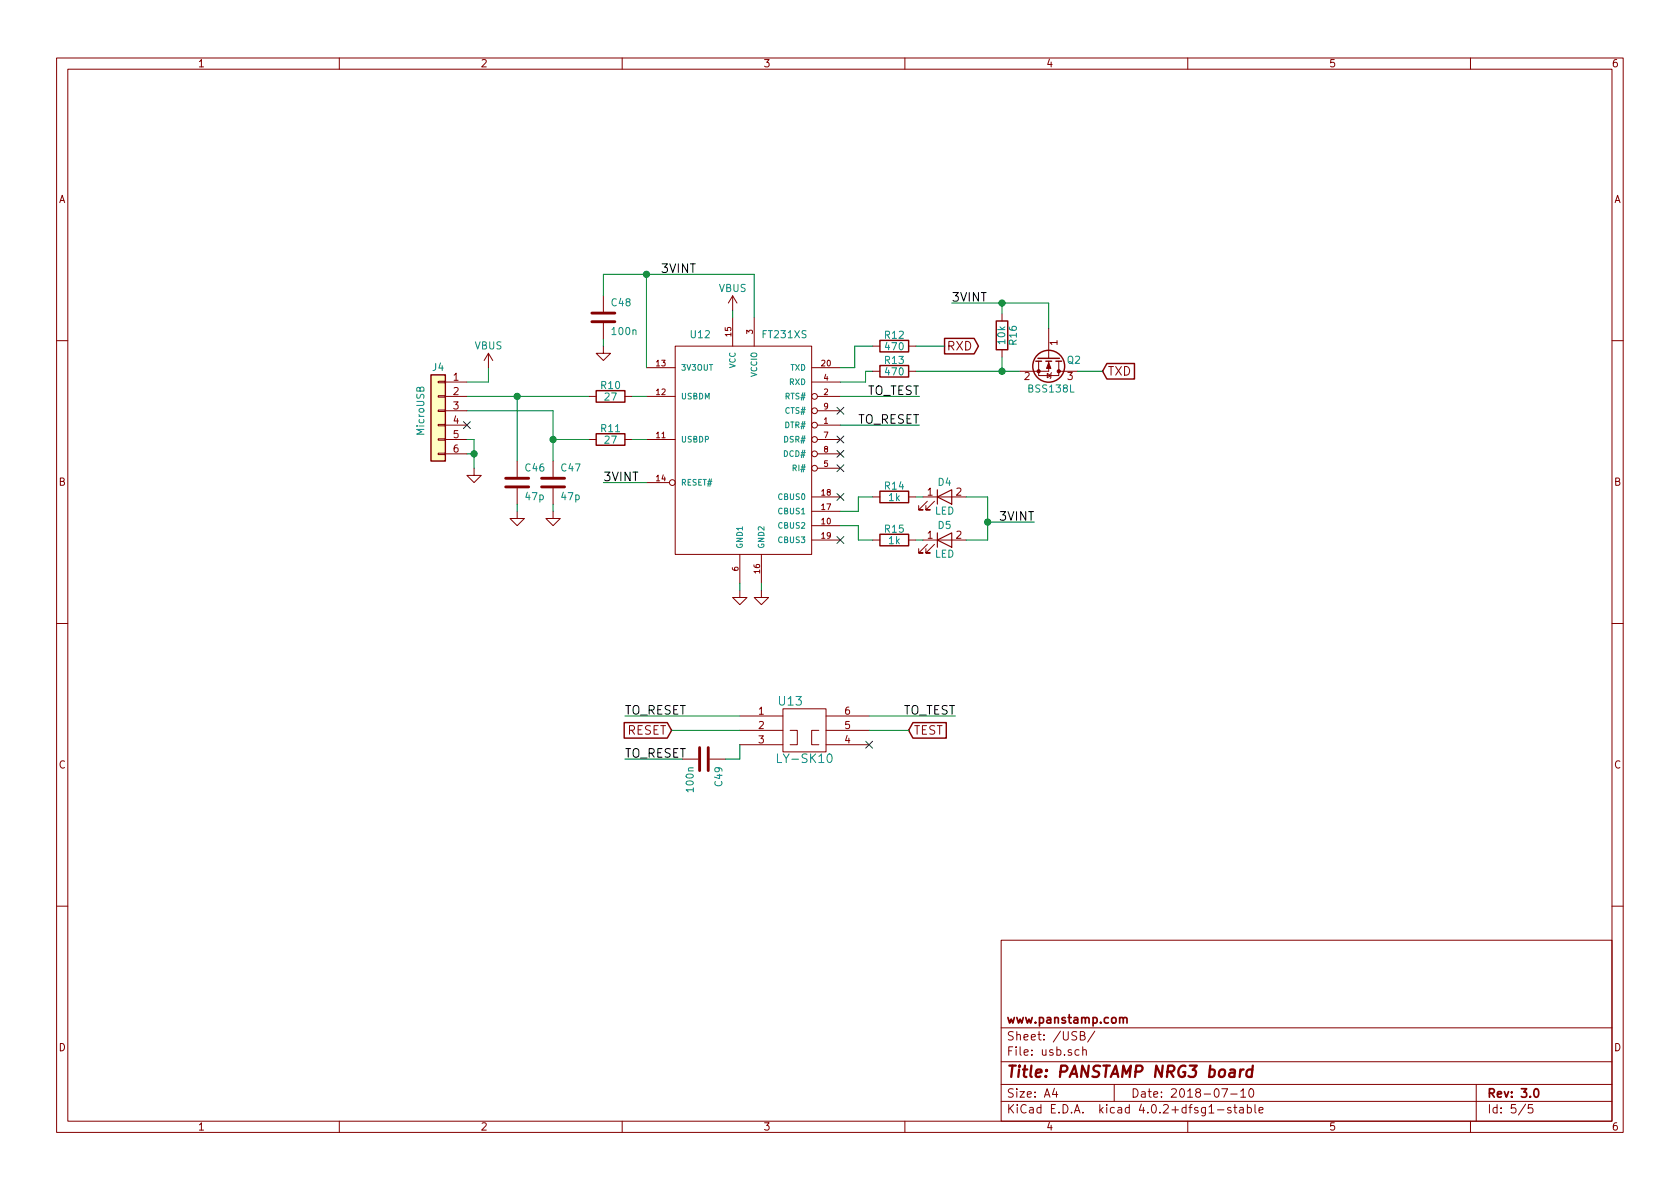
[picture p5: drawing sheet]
EESchema Schematic File Version 2
LIBS:nrg3-rescue
LIBS:power
LIBS:device
LIBS:conn
LIBS:linear
LIBS:regul
LIBS:74xx
LIBS:cmos4000
LIBS:adc-dac
LIBS:memory
LIBS:xilinx
LIBS:microcontrollers
LIBS:dsp
LIBS:microchip
LIBS:analog_switches
LIBS:motorola
LIBS:texas
LIBS:intel
LIBS:audio
LIBS:interface
LIBS:digital-audio
LIBS:philips
LIBS:display
LIBS:cypress
LIBS:siliconi
LIBS:contrib
LIBS:valves
LIBS:panstamp
LIBS:atmel
LIBS:stm32
LIBS:mysensors_network
LIBS:nrg3-cache
EELAYER 25 0
EELAYER END
$Descr A4 11693 8268
encoding utf-8
Sheet 5 5
Title "PANSTAMP NRG3 board"
Date "2018-07-10"
Rev "3.0"
Comp "www.panstamp.com"
Comment1 ""
Comment2 ""
Comment3 ""
Comment4 ""
$EndDescr
$Comp
L GND #PWR092
U 1 1
P 5150 4100
F 0 "#PWR092" H 5150 4100 30  0001 C CNN
F 1 "GND" H 5150 4030 30  0001 C CNN
F 2 "" H 5150 4100 60  0001 C CNN
F 3 "" H 5150 4100 60  0001 C CNN
	1    5150 4100
	1    0    0    -1  
$EndComp
$Comp
L GND #PWR093
U 1 1
P 3850 3550
F 0 "#PWR093" H 3850 3550 30  0001 C CNN
F 1 "GND" H 3850 3480 30  0001 C CNN
F 2 "" H 3850 3550 60  0001 C CNN
F 3 "" H 3850 3550 60  0001 C CNN
	1    3850 3550
	1    0    0    -1  
$EndComp
$Comp
L GND #PWR094
U 1 1
P 3600 3550
F 0 "#PWR094" H 3600 3550 30  0001 C CNN
F 1 "GND" H 3600 3480 30  0001 C CNN
F 2 "" H 3600 3550 60  0001 C CNN
F 3 "" H 3600 3550 60  0001 C CNN
	1    3600 3550
	1    0    0    -1  
$EndComp
$Comp
L C C46
U 1 1
P 3600 3350
F 0 "C46" H 3650 3450 50  0000 L CNN
F 1 "47p" H 3650 3250 50  0000 L CNN
F 2 "mysmd:SM0402" H 3600 3350 60  0001 C CNN
F 3 "" H 3600 3350 60  0001 C CNN
	1    3600 3350
	1    0    0    -1  
$EndComp
$Comp
L C C47
U 1 1
P 3850 3350
F 0 "C47" H 3900 3450 50  0000 L CNN
F 1 "47p" H 3900 3250 50  0000 L CNN
F 2 "mysmd:SM0402" H 3850 3350 60  0001 C CNN
F 3 "" H 3850 3350 60  0001 C CNN
	1    3850 3350
	1    0    0    -1  
$EndComp
$Comp
L GND #PWR095
U 1 1
P 3300 3250
F 0 "#PWR095" H 3300 3250 30  0001 C CNN
F 1 "GND" H 3300 3180 30  0001 C CNN
F 2 "" H 3300 3250 60  0001 C CNN
F 3 "" H 3300 3250 60  0001 C CNN
	1    3300 3250
	1    0    0    -1  
$EndComp
$Comp
L LED-RESCUE-nrg3 D5
U 1 1
P 6575 3750
F 0 "D5" H 6575 3850 50  0000 C CNN
F 1 "LED" H 6575 3650 50  0000 C CNN
F 2 "mysmd:SM0603S_POL" H 6575 3750 60  0001 C CNN
F 3 "" H 6575 3750 60  0001 C CNN
	1    6575 3750
	1    0    0    -1  
$EndComp
$Comp
L R R15
U 1 1
P 6225 3750
F 0 "R15" V 6305 3750 50  0000 C CNN
F 1 "1k" V 6225 3750 50  0000 C CNN
F 2 "mysmd:SM0402" H 6225 3750 60  0001 C CNN
F 3 "" H 6225 3750 60  0001 C CNN
	1    6225 3750
	0    -1   -1   0   
$EndComp
$Comp
L R R14
U 1 1
P 6225 3450
F 0 "R14" V 6305 3450 50  0000 C CNN
F 1 "1k" V 6225 3450 50  0000 C CNN
F 2 "mysmd:SM0402" H 6225 3450 60  0001 C CNN
F 3 "" H 6225 3450 60  0001 C CNN
	1    6225 3450
	0    -1   -1   0   
$EndComp
$Comp
L LED-RESCUE-nrg3 D4
U 1 1
P 6575 3450
F 0 "D4" H 6575 3550 50  0000 C CNN
F 1 "LED" H 6575 3350 50  0000 C CNN
F 2 "mysmd:SM0603S_POL" H 6575 3450 60  0001 C CNN
F 3 "" H 6575 3450 60  0001 C CNN
	1    6575 3450
	1    0    0    -1  
$EndComp
NoConn ~ 3250 2950
$Comp
L LY-SK10 U13
U 1 1
P 5600 5075
F 0 "U13" H 5500 5275 60  0000 C CNN
F 1 "LY-SK10" H 5600 4875 60  0000 C CNN
F 2 "mysmd:LY-SK10" H 5850 4925 60  0001 C CNN
F 3 "" H 5850 4925 60  0000 C CNN
	1    5600 5075
	1    0    0    -1  
$EndComp
Text Label 4350 4975 0    60   ~ 0
TO_RESET
$Comp
L C C49
U 1 1
P 4900 5275
F 0 "C49" H 4950 5375 50  0000 L CNN
F 1 "100n" H 4950 5175 50  0000 L CNN
F 2 "mysmd:SM0402" H 4900 5275 60  0001 C CNN
F 3 "" H 4900 5275 60  0001 C CNN
	1    4900 5275
	0    1    1    0   
$EndComp
Text Label 4350 5275 0    60   ~ 0
TO_RESET
Text Label 6650 4975 2    60   ~ 0
TO_TEST
NoConn ~ 6050 5175
$Comp
L FT231XS U12
U 1 1
P 5200 3100
F 0 "U12" H 4800 3850 50  0000 L BNN
F 1 "FT231XS" H 5300 3850 50  0000 L BNN
F 2 "mysmd:SSOP20" H 5200 3100 50  0001 C CNN
F 3 "" H 5400 2750 60  0000 C CNN
	1    5200 3100
	1    0    0    -1  
$EndComp
$Comp
L R R10
U 1 1
P 4250 2750
F 0 "R10" V 4330 2750 50  0000 C CNN
F 1 "27" V 4250 2750 50  0000 C CNN
F 2 "mysmd:SM0402" H 4250 2750 60  0001 C CNN
F 3 "" H 4250 2750 60  0001 C CNN
	1    4250 2750
	0    -1   -1   0   
$EndComp
$Comp
L R R11
U 1 1
P 4250 3050
F 0 "R11" V 4330 3050 50  0000 C CNN
F 1 "27" V 4250 3050 50  0000 C CNN
F 2 "mysmd:SM0402" H 4250 3050 60  0001 C CNN
F 3 "" H 4250 3050 60  0001 C CNN
	1    4250 3050
	0    -1   -1   0   
$EndComp
Wire Wire Line
	5150 4050 5150 4100
Wire Wire Line
	3600 3500 3600 3550
Wire Wire Line
	6375 3750 6425 3750
Wire Wire Line
	6375 3450 6425 3450
Wire Wire Line
	5850 2950 6400 2950
Wire Wire Line
	3850 2850 3850 3200
Connection ~ 3850 3050
Wire Wire Line
	3850 3500 3850 3550
Wire Wire Line
	3250 2650 3400 2650
Wire Wire Line
	5850 2750 6400 2750
Wire Wire Line
	4350 4975 5150 4975
Wire Wire Line
	5150 5275 5150 5175
Wire Wire Line
	5050 5275 5150 5275
Wire Wire Line
	4350 5275 4750 5275
Wire Wire Line
	6050 4975 6650 4975
Wire Wire Line
	3600 2750 3600 3200
Wire Wire Line
	4500 3050 4400 3050
Wire Wire Line
	3850 3050 4100 3050
Wire Wire Line
	3250 2850 3850 2850
Wire Wire Line
	4100 2750 3250 2750
Connection ~ 3600 2750
Wire Wire Line
	4400 2750 4500 2750
Wire Wire Line
	3400 2650 3400 2550
Wire Wire Line
	5100 2200 5100 2150
Wire Wire Line
	4500 2550 4500 1900
Wire Wire Line
	4200 1900 5250 1900
Wire Wire Line
	5250 1900 5250 2200
$Comp
L C C48
U 1 1
P 4200 2200
F 0 "C48" H 4250 2300 50  0000 L CNN
F 1 "100n" H 4250 2100 50  0000 L CNN
F 2 "mysmd:SM0402" H 4200 2200 60  0001 C CNN
F 3 "" H 4200 2200 60  0001 C CNN
	1    4200 2200
	1    0    0    -1  
$EndComp
$Comp
L GND #PWR096
U 1 1
P 4200 2400
F 0 "#PWR096" H 4200 2400 30  0001 C CNN
F 1 "GND" H 4200 2330 30  0001 C CNN
F 2 "" H 4200 2400 60  0001 C CNN
F 3 "" H 4200 2400 60  0001 C CNN
	1    4200 2400
	1    0    0    -1  
$EndComp
Wire Wire Line
	4200 2400 4200 2350
Wire Wire Line
	4200 2050 4200 1900
Connection ~ 4500 1900
Text Label 4600 1900 0    60   ~ 0
3VINT
Text Label 4200 3350 0    60   ~ 0
3VINT
Wire Wire Line
	4500 3350 4200 3350
NoConn ~ 5850 3450
NoConn ~ 5850 3750
NoConn ~ 5850 3250
NoConn ~ 5850 3150
NoConn ~ 5850 3050
NoConn ~ 5850 2850
$Comp
L GND #PWR097
U 1 1
P 5300 4100
F 0 "#PWR097" H 5300 4100 30  0001 C CNN
F 1 "GND" H 5300 4030 30  0001 C CNN
F 2 "" H 5300 4100 60  0001 C CNN
F 3 "" H 5300 4100 60  0001 C CNN
	1    5300 4100
	1    0    0    -1  
$EndComp
Wire Wire Line
	5300 4050 5300 4100
$Comp
L Conn_01x06 J4
U 1 1
P 3050 2850
F 0 "J4" H 3050 3150 50  0000 C CNN
F 1 "MicroUSB" V 3175 2850 50  0000 C CNN
F 2 "mysmd:microUSB_molex" H 3050 2850 50  0001 C CNN
F 3 "" H 3050 2850 50  0001 C CNN
	1    3050 2850
	-1   0    0    -1  
$EndComp
Wire Wire Line
	6725 3450 6875 3450
Wire Wire Line
	6875 3750 6725 3750
Text Label 7200 3625 2    60   ~ 0
3VINT
Wire Wire Line
	5850 3550 5975 3550
Wire Wire Line
	5975 3550 5975 3450
Wire Wire Line
	5975 3450 6075 3450
Wire Wire Line
	5850 3650 5975 3650
Wire Wire Line
	5975 3650 5975 3750
Wire Wire Line
	5975 3750 6075 3750
Wire Wire Line
	6875 3450 6875 3750
Wire Wire Line
	5950 2550 5850 2550
Text GLabel 6575 2400 2    60   Output ~ 0
RXD
Text GLabel 7675 2575 2    60   Input ~ 0
TXD
Wire Wire Line
	5950 2400 5950 2550
Wire Wire Line
	5950 2400 6075 2400
Wire Wire Line
	5850 2650 6025 2650
Wire Wire Line
	6025 2650 6025 2575
Wire Wire Line
	6025 2575 6075 2575
Wire Wire Line
	6375 2575 7100 2575
$Comp
L VBUS #PWR098
U 1 1
P 3400 2550
F 0 "#PWR098" H 3400 2400 50  0001 C CNN
F 1 "VBUS" H 3400 2700 50  0000 C CNN
F 2 "" H 3400 2550 50  0001 C CNN
F 3 "" H 3400 2550 50  0001 C CNN
	1    3400 2550
	1    0    0    -1  
$EndComp
$Comp
L Q_NMOS_GSD Q2
U 1 1
P 7300 2475
F 0 "Q2" V 7325 2600 50  0000 L CNN
F 1 "BSS138L" V 7525 2325 50  0000 L CNN
F 2 "mysmd:SOT23" H 7500 2575 50  0001 C CNN
F 3 "" H 7300 2475 50  0001 C CNN
	1    7300 2475
	0    1    1    0   
$EndComp
Wire Wire Line
	6375 2400 6575 2400
$Comp
L R R12
U 1 1
P 6225 2400
F 0 "R12" V 6305 2400 50  0000 C CNN
F 1 "470" V 6225 2400 50  0000 C CNN
F 2 "mysmd:SM0402" H 6225 2400 60  0001 C CNN
F 3 "" H 6225 2400 60  0001 C CNN
	1    6225 2400
	0    -1   -1   0   
$EndComp
$Comp
L R R13
U 1 1
P 6225 2575
F 0 "R13" V 6305 2575 50  0000 C CNN
F 1 "470" V 6225 2575 50  0000 C CNN
F 2 "mysmd:SM0402" H 6225 2575 60  0001 C CNN
F 3 "" H 6225 2575 60  0001 C CNN
	1    6225 2575
	0    -1   -1   0   
$EndComp
Wire Wire Line
	7500 2575 7675 2575
$Comp
L R R16
U 1 1
P 6975 2325
F 0 "R16" V 7055 2325 50  0000 C CNN
F 1 "10k" V 6975 2325 50  0000 C CNN
F 2 "mysmd:SM0402" H 6975 2325 60  0001 C CNN
F 3 "" H 6975 2325 60  0001 C CNN
	1    6975 2325
	1    0    0    -1  
$EndComp
Wire Wire Line
	6975 2475 6975 2575
Connection ~ 6975 2575
Wire Wire Line
	6975 2175 6975 2100
Wire Wire Line
	6625 2100 7300 2100
Wire Wire Line
	7300 2100 7300 2275
Text Label 6625 2100 0    60   ~ 0
3VINT
Text Label 6400 2750 2    60   ~ 0
TO_TEST
Text Label 6400 2950 2    60   ~ 0
TO_RESET
Text GLabel 6325 5075 2    60   Input ~ 0
TEST
Wire Wire Line
	6050 5075 6325 5075
Text GLabel 4675 5075 0    60   Input ~ 0
RESET
Wire Wire Line
	4675 5075 5150 5075
Wire Wire Line
	7200 3625 6875 3625
Connection ~ 6875 3625
Connection ~ 6975 2100
$Comp
L VBUS #PWR099
U 1 1
P 5100 2150
F 0 "#PWR099" H 5100 2000 50  0001 C CNN
F 1 "VBUS" H 5100 2300 50  0000 C CNN
F 2 "" H 5100 2150 50  0001 C CNN
F 3 "" H 5100 2150 50  0001 C CNN
	1    5100 2150
	1    0    0    -1  
$EndComp
Wire Wire Line
	3250 3050 3300 3050
Wire Wire Line
	3300 3050 3300 3250
Wire Wire Line
	3250 3150 3300 3150
Connection ~ 3300 3150
$EndSCHEMATC
